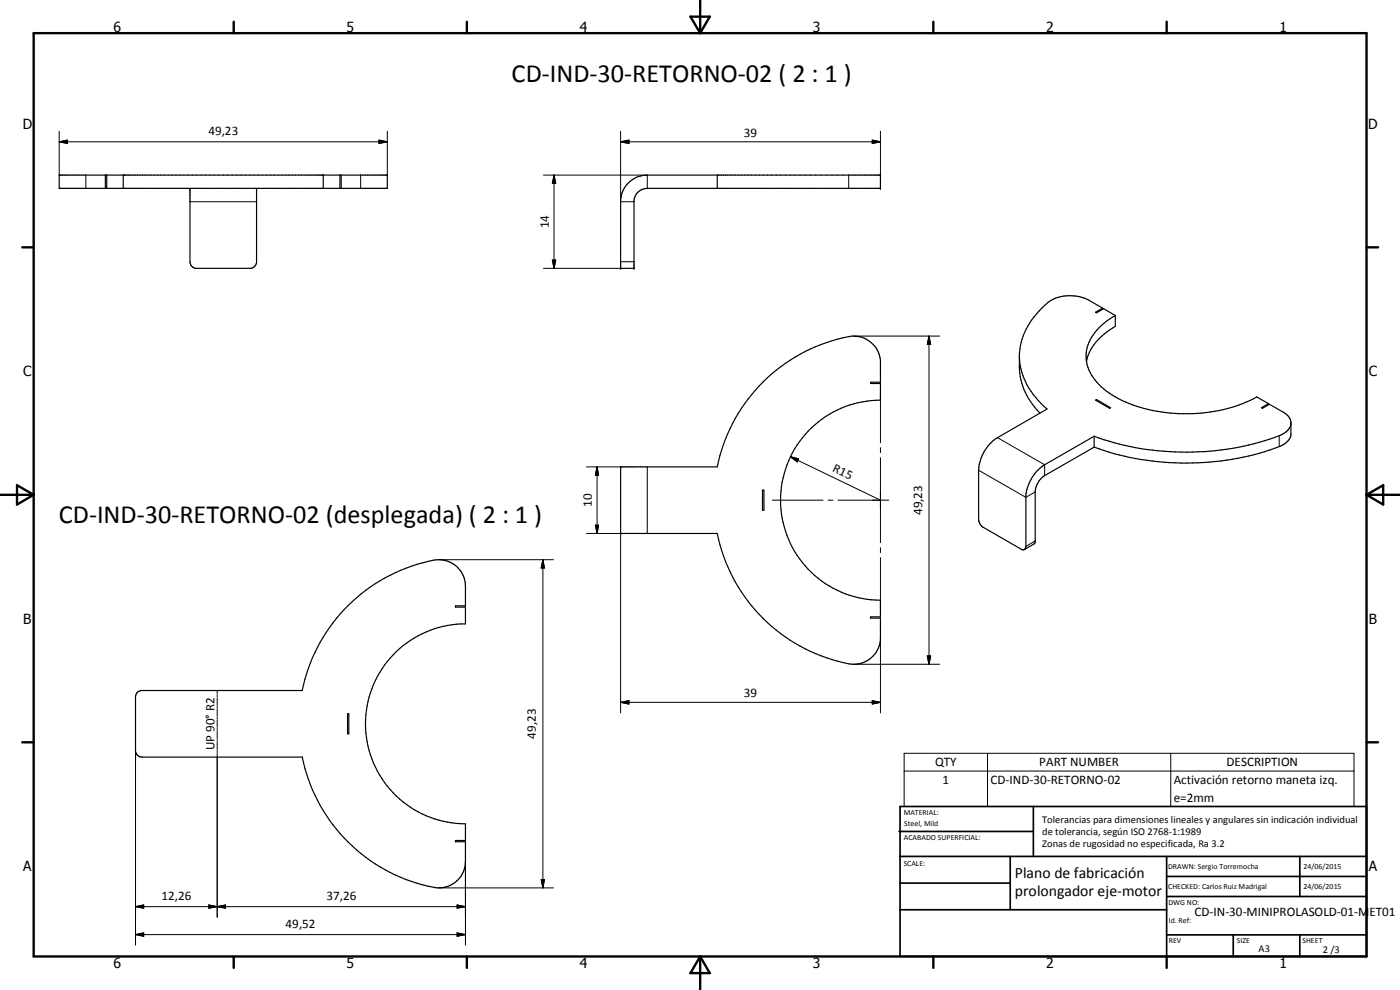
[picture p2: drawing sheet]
<svg xmlns="http://www.w3.org/2000/svg" width="420mm" height="297mm" viewBox="0 0 420 297" stroke-linecap="round" stroke-linejoin="round" font-family="sans-serif">
<g fill="none" stroke="#000" stroke-width=".35">
<path d="M17.8 52.5h98.4v4h-98.4zM31.6 52.5v4M32 52.5v4M37 52.5v4M57 56.5v22l.3 1 .7 .8 .7 .2h16.6l.7-.2 .7-.8 .3-.6v-22.4M97 52.5v4M102 52.5v4M102.4 52.5v4M188.6 54.9a7.6 7.6 0 0 1 5.7-2.4h69.9v4h-69.9a4 4 0 0 0-4 3.6v20.4h-4v-20.7a7.8 7.8 0 0 1 2.3-4.9zM215.3 52.5v4M330.9 92.5a18.3 18.3 0 0 0-6.9-3.5 11.6 11.6 0 0 0-12.2 4.3 18.4 18.4 0 0 0-4 21.3 27 27 0 0 0 6.4 8.1l-14.8 8.6a12.4 12.4 0 0 0-5.7 9.8v14.7l.5 1.6 .7 .7 11.5 6.7 1 .1M330.9 92.5l-2.1 1.2 .3 .2 2.1-1.3 3.5 2.1"/>
<path d="M330.9 92.5v.3M334.7 94.7v3.2a16 16 0 0 0-8.6 10.6M334.7 94.7a15.8 15.8 0 0 0-8.7 11 12.1 12.1 0 0 0 4.5 10.4 36.2 36.2 0 0 0 20.7 7.9 50.9 50.9 0 0 0 19.5-2.1l4.5-1.8 1.9-1 3.6 2M305.9 106.8v3.4a19.6 19.6 0 0 0 6.2 13.8M329.1 119.9v.3M328.4 130.9l-14.9 8.5a12.4 12.4 0 0 0-5.6 9.2v15.4l-.5 .9M328.4 134.2l-14.9 8.5a6.3 6.3 0 0 0-2.8 4.9v15l-.4 .6-2.9 1.7M328.4 130.9v3.3M328.8 120.1l.3-.2 4.2 2.4-.3 .2zM380.7 121.1l-2.1 1.2 .3 .2 2-1.2 4.2 2.4a3.9 3.9 0 0 1 2.3 3.1v3.8l-.2 .7-.7 1a8 8 0 0 1-4 2.2 82 82 0 0 1-54.1-.3M380.7 121.1v.4M387.4 127.2a4.6 4.6 0 0 1-2.9 3.3 81.9 81.9 0 0 1-56.1 .4"/>
<path d="M186.3 140.1h29a49.7 49.7 0 0 1 40.8-39.3 8.1 8.1 0 0 1 8.1 7.4v6.5h-2.9v.4h2.9v5a30 30 0 0 0-29.9 30 30 30 0 0 0 29.9 30v5h-2.9v.4h2.9v6.5a8.2 8.2 0 0 1-11.2 6.8 50 50 0 0 1-37.7-38.7h-29zM228.8 147.1h.5v6h-.5zM41.1 207.9l1.2-.7h48.4a49.8 49.8 0 0 1 40.8-39.3 7.9 7.9 0 0 1 8.2 8v5.9h-3v.4h3v5a30 30 0 0 0-30 30 30 30 0 0 0 30 30v5h-3v.4h3v5.8a8.2 8.2 0 0 1-11.2 7.5 50.1 50.1 0 0 1-37.8-38.7l-48.7-.1-.9-.7-.4-.9v-16.7zM104.3 214.2h.4v6h-.4z"/>
</g>
<g fill="#000">
<circle cx="264.2" cy="56.5" r=".18"/>
<circle cx="264.2" cy="52.5" r=".18"/>
<circle cx="186.3" cy="80.5" r=".18"/>
<circle cx="190.3" cy="80.5" r=".18"/>
<circle cx="186.3" cy="140.1" r=".18"/>
<circle cx="186.3" cy="160.1" r=".18"/>
</g>
<g fill="none" stroke="#000" stroke-width=".3">
<path d="M17.8 39.4v13.1M116.2 39.4v13.1M186.3 39.4v21.1h4M264.2 39.4v13.1M17.8 42.5l2.5-.5v1.1zM17.8 42.5h98.4M25.8 52.5v4M108.2 52.5v4M113.7 42l2.5 .5-2.5 .6zM163.1 52.5h31.2v4M166.3 52.5l.5 2.5h-1zM166.3 52.5v28"/>
<path d="M186.3 42.5l2.5-.5v1.1zM186.3 42.5h77.9M254.7 52.5v4M261.8 42l2.4 .5-2.4 .6zM57 60.5h20M165.8 78h1l-.5 2.5zM186.3 78.5h4M163.1 80.5h23.2M256.2 100.8h25.8M264.2 117.6v15.2M278.8 100.8l.5 2.5h-1zM278.8 100.8v98.5"/>
<path d="M237.2 137l2.5 .7-.4 .9zM237.2 137l27 13.1M264.2 134.3v1.5M264.2 137.3v25.5M299.4 131.3l14.1 8.1v3.3M383.9 130.7v3.3M176 140.1h10.3M178.7 157.6h1l-.5 2.5zM179.2 140.1l.5 2.5h-1zM179.2 140.1v20M194.3 140.1v20M231.8 150.1h15.2"/>
<path d="M248.5 150.1h1.5M251.5 150.1h15.2M264.2 150.1h.1M293.7 141.1l14.2 8.1 2.8-1.6M131.7 167.9h34.4M162.9 167.9l.5 2.5h-1zM162.9 167.9v98.5M176 160.1h10.3v53.8M264.2 164.3v1.5M264.2 167.3v15.3M310.7 162.3l-2.8 1.7M256.2 199.3h25.8"/>
<path d="M264.2 191.3v22.6M278.3 196.8h1l-.5 2.5zM65.2 207.2v1.1M65.2 208.6v.5M65.2 209.4v2.2M65.2 211.9v.6M65.2 212.7v2.2M65.2 215.2v.6M65.2 216.1v2.2M65.2 218.6v.5M65.2 219.4v2.2M186.3 210.7l2.5-.5v1z"/>
<path d="M186.3 210.7h77.9M261.8 210.2l2.4 .5-2.4 .5zM40.7 225.2v58.4M65.2 221.9v.5M65.2 222.7v2.3M65.2 225.2v.6M65.2 226.1v49.1M271.3 226h135v16h-135zM271.3 231.4h135M296.4 226v16M351.4 226v16M139.7 258.4v25.2"/>
<path d="M40.7 272l2.4-.5v1zM40.7 272h99M62.7 271.5l2.5 .5-2.5 .5zM65.2 272l2.5-.5v1zM131.7 266.4h34.4M137.2 271.5l2.5 .5-2.5 .5zM137.2 279.9l2.5 .5-2.5 .5zM162.4 263.9h1l-.5 2.5zM40.7 280.4l2.4-.5v1zM40.7 280.4h99"/>
</g>
<g fill="none" stroke="#000" stroke-width=".71">
<path d="M10.1 9.9h400v277.1h-400zM70.1 6.5v3.4M140.1 6.5v3.4M207.2 5h5.8l-2.9 4.9zM210.1 0v9.9M280.1 6.5v3.4M350.1 6.5v3.4M6.7 74.2h3.4M410.1 74.2h3.5M.1 148.5h10M5.1 145.6l5 2.9-5 2.9zM410.1 148.5h10"/>
<path d="M410.1 148.5l5-2.9v5.8zM6.7 222.7h3.4M410.1 222.7h3.5M70.1 287v3.4M140.1 287v3.4M210.1 287v10M210.1 287l2.9 5h-5.8zM280.1 287v3.4M350.1 287v3.4"/>
</g>
<g fill="none" stroke="#000" stroke-width=".51">
<path d="M269.8 249.5h40.3M270.1 242h140v45h-140zM270.1 257h140M303.2 257v16M310.1 242v15M350.1 257v30M390.1 257v12M270.1 265h33.1M270.1 273h80M350.1 269h60M350.1 263h60M350.1 280.5h60"/>
<path d="M370.1 280.5v6.5M390.1 280.5v6.5"/>
</g>
<g fill="#000">
<path d="M17.8 42.5l2.5-.5v1.1zM113.7 42l2.5 .5-2.5 .6zM166.3 52.5l.5 2.5h-1zM186.3 42.5l2.5-.5v1.1zM261.8 42l2.4 .5-2.4 .6zM165.8 78h1l-.5 2.5zM278.8 100.8l.5 2.5h-1zM237.2 137l2.5 .7-.4 .9zM178.7 157.6h1l-.5 2.5zM179.2 140.1l.5 2.5h-1zM162.9 167.9l.5 2.5h-1zM278.3 196.8h1l-.5 2.5z"/>
<path d="M186.3 210.7l2.5-.5v1zM261.8 210.2l2.4 .5-2.4 .5zM40.7 272l2.4-.5v1zM40.7 280.4l2.4-.5v1zM62.7 271.5l2.5 .5-2.5 .5zM65.2 272l2.5-.5v1zM137.2 271.5l2.5 .5-2.5 .5zM162.4 263.9h1l-.5 2.5zM137.2 279.9l2.5 .5-2.5 .5z"/>
</g>
<g font-size="7.9">
<text x="153.5" y="24.7">CD-IND-30-RETORNO-02 ( 2 : 1 )</text>
<text x="17.7" y="156.8">CD-IND-30-RETORNO-02 (desplegada) ( 2 : 1 )</text>
</g>
<g font-size="4.7">
<text x="304.6" y="263.5">Plano de fabricación</text>
<text x="304.6" y="268.9">prolongador eje-motor</text>
</g>
<g font-size="4.2">
<text x="34" y="9.6">6</text>
<text x="104" y="9.6">5</text>
<text x="174" y="9.6">4</text>
<text x="244" y="9.6">3</text>
<text x="314" y="9.6">2</text>
<text x="384" y="9.6">1</text>
<text x="6.8" y="38.7">D</text>
<text x="410.6" y="38.7">D</text>
<text x="7" y="112.9">C</text>
<text x="410.8" y="112.9">C</text>
<text x="7" y="187.1">B</text>
<text x="410.8" y="187.1">B</text>
<text x="7" y="261.4">A</text>
<text x="410.8" y="261.4">A</text>
<text x="34" y="290.4">6</text>
<text x="104" y="290.4">5</text>
<text x="174" y="290.4">4</text>
<text x="244" y="290.4">3</text>
<text x="314" y="290.4">2</text>
<text x="384" y="290.4">1</text>
</g>
<g font-size="3.9">
<text x="62.6" y="40.5">49,23</text>
<text x="223.3" y="41">39</text>
<text x="164.7" y="68.5" transform="rotate(-90 164.7 68.5)">14</text>
<text x="249.7" y="141.4" transform="rotate(26 249.7 141.4)">R15</text>
<text x="177.7" y="152.1" transform="rotate(-90 177.7 152.1)">10</text>
<text x="276.7" y="154.6" transform="rotate(-90 276.7 154.6)">49,23</text>
<text x="223.3" y="209.2">39</text>
<text x="160.9" y="221.7" transform="rotate(-90 160.9 221.7)">49,23</text>
<text x="64.4" y="225.1" transform="rotate(-90 64.4 225.1)">UP 90° R2</text>
<text x="280.6" y="230">QTY</text>
<text x="311.9" y="230">PART NUMBER</text>
<text x="368.1" y="230">DESCRIPTION</text>
<text x="282.9" y="235.2">1</text>
<text x="297.3" y="235.2">CD-IND-30-RETORNO-02</text>
<text x="352.2" y="235.4">Activación retorno maneta izq.</text>
<text x="352.2" y="240.7">e=2mm</text>
<text x="48.5" y="269.9">12,26</text>
<text x="98" y="269.9">37,26</text>
<text x="358.5" y="275">CD-IN-30-MINIPROLASOLD-01-MET01</text>
<text x="85.7" y="278.3">49,52</text>
</g>
<g font-size="3.1">
<text x="312.7" y="246.8">Tolerancias para dimensiones lineales y angulares sin indicación individual</text>
<text x="312.7" y="250.4">de tolerancia, según ISO 2768-1:1989</text>
<text x="312.7" y="254">Zonas de rugosidad no especificada, Ra 3.2</text>
<text x="377.7" y="285.6">A3</text>
<text x="397" y="285.9">2 /3</text>
</g>
<g font-size="2.4">
<text x="271.2" y="244.4">MATERIAL:</text>
<text x="271.3" y="252">ACABADO SUPERFICIAL:</text>
<text x="271.4" y="247.9">Steel, Mild</text>
<text x="271.2" y="259.7">SCALE:</text>
<text x="350.6" y="260.8">DRAWN: Sergio Torremocha</text>
<text x="391.2" y="260.6">24/06/2015</text>
<text x="350.6" y="266.9">CHECKED: Carlos Ruiz Madrigal</text>
<text x="391.2" y="266.7">24/06/2015</text>
<text x="350.6" y="271.4">DWG NO:</text>
<text x="350.8" y="276.9">Id. Ref:</text>
<text x="350.8" y="282.8">REV</text>
<text x="371.2" y="282.9">SIZE</text>
<text x="390.9" y="282.9">SHEET</text>
</g>
</svg>
